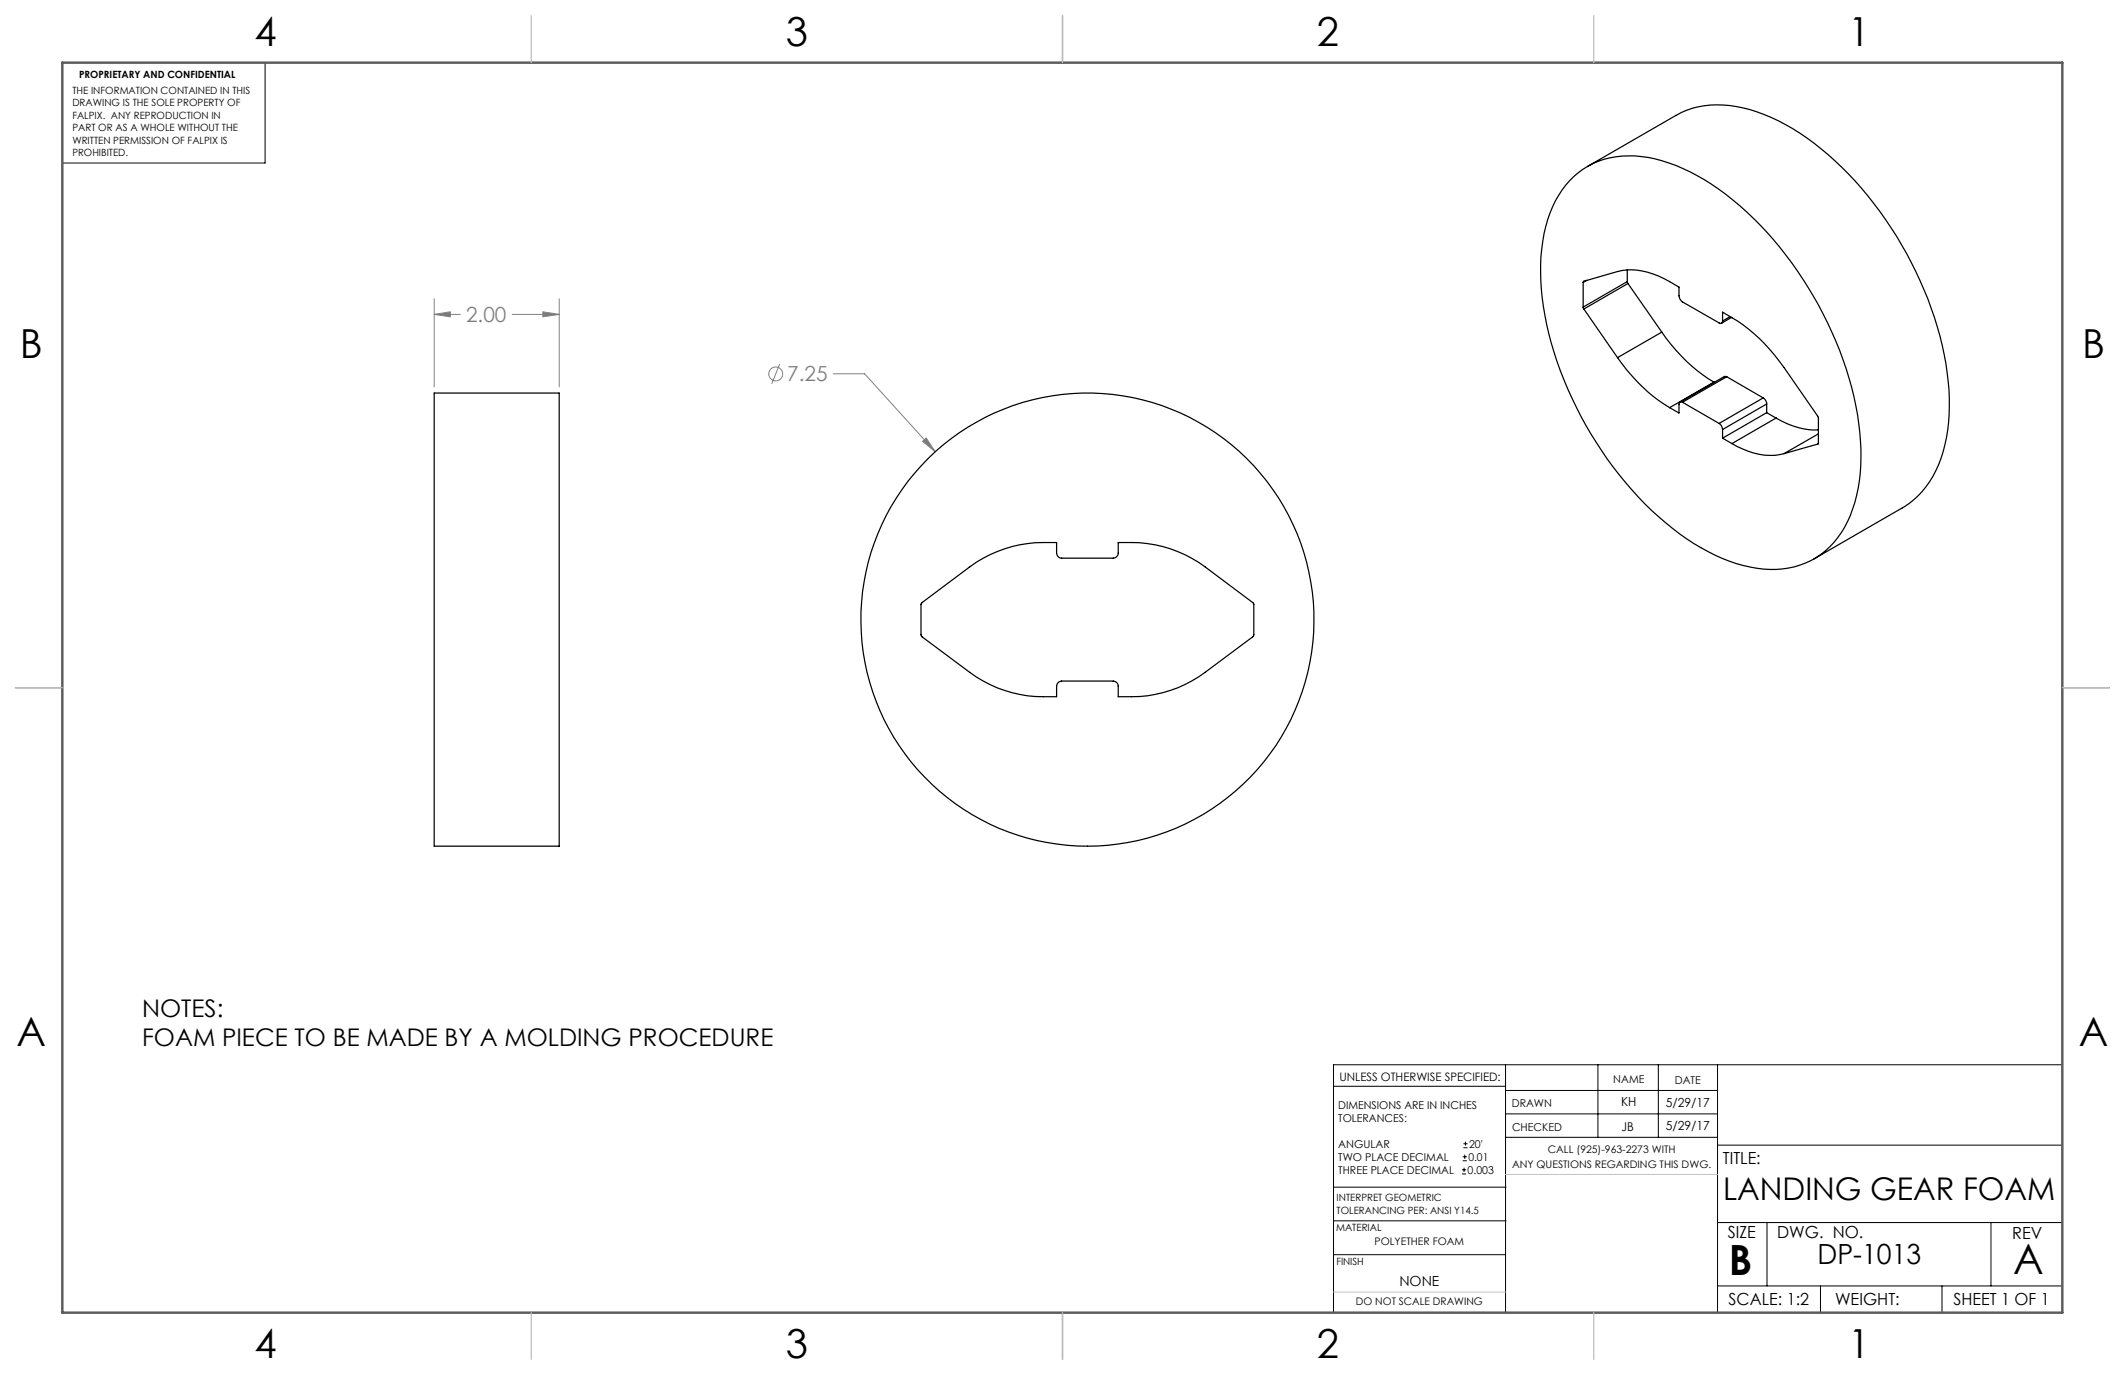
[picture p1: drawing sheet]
<svg xmlns="http://www.w3.org/2000/svg" width="432mm" height="279mm" viewBox="0 0 432 279" stroke-linecap="round" stroke-linejoin="round" font-family="sans-serif">
<g fill="none" stroke="#808080" stroke-width=".2">
<path d="M88.2 63.9l3.3-.5v1zM88.2 60.7v17.9M88.2 63.9h5.3M104.1 63.9h9.5M110.3 63.4l3.3 .5-3.3 .5zM113.6 60.7v17.9M158.4 74l-1.6 4M169.3 76h6.4l14.3 15.8M187.5 89.7l.7-.7 1.8 2.8z"/>
<circle cx="157.6" cy="76" r="1.42"/>
</g>
<g fill="none" stroke="#000" stroke-width=".2">
<path d="M53.9 12.7v20.4h-41.2M305.9 216.4v50.3M324.7 216.4v14.7M337 216.4v14.7M349 216.4v50.3M419.1 216.4h-148.1v50.3M271 220.7h34.9M297.1 238.5h.8M297.1 237.7h.8M297.2 235.9h.9M297.2 235.1h.9M297.4 233.2h.8"/>
<path d="M297.4 232.4h.8M297.5 237.3v.8M297.6 234.6v.9M297.8 232v.8M305.9 231.1h43.1M305.9 226.3h43.1M305.9 221.6h43.1M349 232.7h70.1M271 255h34.9M271 248.1h35M271 241.2h35M349 248.4h70.1"/>
<path d="M359.1 248.4v12.9M404.6 248.4v12.9M349 261.3h70.1M369.9 261.3v5.4M394.6 261.3v5.4"/>
</g>
<path d="M215.9 3.2v9.5M3.1 139.7h9.6M419.1 139.7h9.5M215.9 266.7v9.6" fill="none" stroke="#5c5c5c" stroke-width=".25"/>
<path d="M12.7 12.7h406.4v254h-406.4z" fill="none" stroke="#5c5c5c" stroke-width=".5"/>
<path d="M305.9 238.7h43.1M271 262.5h34.9" fill="none" stroke="#c0c0c0" stroke-width=".2"/>
<path d="M108 3.2v9.5M215.9 3.2v9.5M323.8 3.2v9.5M3.1 139.7h9.6M419.1 139.7h9.5M108 266.7v9.6M215.9 266.7v9.6M323.8 266.7v9.6" fill="none" stroke="#c0c0c0" stroke-width=".25"/>
<path d="M187.5 89.7l2.5 2.1-1.8-2.8zM110.3 63.4l3.3 .5-3.3 .5zM88.2 63.9l3.3-.5v1z" fill="#808080"/>
<g fill="none" stroke="#000" stroke-width=".25">
<path d="M319.8 35.8a16.6 16.6 0 0 1 13.8-4 37 37 0 0 1 18.5 8.8 75.6 75.6 0 0 1 25.3 43.6 38.8 38.8 0 0 1-1.4 20.5 16.5 16.5 0 0 1-16.4 11 32.6 32.6 0 0 1-16.9-6.2 71.6 71.6 0 0 1-23.3-28.6 60.2 60.2 0 0 1-6.3-28.9 25.8 25.8 0 0 1 5.1-14.4zM322.6 33.8l17.9-10.3a18.4 18.4 0 0 1 13.8-1.6 42.4 42.4 0 0 1 18.6 10.8 75.8 75.8 0 0 1 22.5 41.1 38.8 38.8 0 0 1-1.5 20.6 17.5 17.5 0 0 1-7.3 8.8l-18 10.4M321.7 57.4l.1-.3 6.9-1.9a14.2 14.2 0 0 1 10.6 2l1.9 1.1v1.8a1.6 1.6 0 0 0 .7 1.2l7.4 4.3a.42 .42 0 0 0 .5 .1 .42 .42 0 0 0 .2-.5M321.7 57.4v5M322.4 57l-.7 .4M330.7 57.2l.1 .4M330.7 54.9v2.3M330.7 57.2l-9 5.2M330.8 57.6l6.9 9.9M330.8 57.6l-9 5.2M88.2 79.9h25.4v92h-25.4zM321.7 62.4l.1 .4"/>
<path d="M321.8 62.8l6.9 9.9M328.7 72.7a34.8 34.8 0 0 0 10.6 10.1M337.7 67.5a33.7 33.7 0 0 0 10.6 10.1M337.7 67.5l-9 5.2M348.3 77.6v.1M348.3 77.6l-9 5.2M350 65.2v-1.8a34.7 34.7 0 0 1 12.5 11.3l6.9 10 .1 5.4-.1 .1M350.9 76.6l-.5-.1-9 5.2M350.9 76.6l7.4 4.3M350.9 76.6l-9 5.1M351.5 64.3l-1.5 .9M351.9 64.5l-2.1 1.2"/>
<path d="M341.9 81.7a.44 .44 0 0 0-.5 0 .44 .44 0 0 0-.2 .5v1.7l-1.9-1.1M341.9 81.7l7.4 4.3M349.3 86a1.6 1.6 0 0 1 .7 1.3M350 87.3v1.7M350 89l1.9 1.1M351.9 90.1a13.8 13.8 0 0 0 10.6 2.1M358.3 80.9a1.6 1.6 0 0 1 .7 1.2M358.3 80.9l-9 5.1M359 83.9l1.9 1M359 82.1v1.8M359 82.1l-9 5.2M359 83.9l-9 5.1"/>
<path d="M360.9 84.9a15.4 15.4 0 0 0 8.6 2.4M360.9 84.9l-9 5.2M369.4 90.2l-6.9 2M369.4 90.2h.1M369.5 88.2l-7 4M187.4 122.4l9.7-7.2a26.2 26.2 0 0 1 17.6-5v2.2a1.09 1.09 0 0 0 1 1h10.5a1.09 1.09 0 0 0 1-1v-2.2a26.2 26.2 0 0 1 17.7 5l9.8 7.3 .1 .3-.1 6.5-9.8 7.3a26 26 0 0 1-17.7 5v-2.2a1.09 1.09 0 0 0-1-1h-10.5a1.09 1.09 0 0 0-1 1v2.2a26.2 26.2 0 0 1-17.6-5l-9.9-7.4-.1-6.4z"/>
<circle cx="221" cy="125.9" r="46"/>
</g>
<g font-size="8.5">
<text x="351.3" y="259">B</text>
<text x="409.1" y="258.9">A</text>
</g>
<g font-size="8.1">
<text x="51.7" y="9.3">4</text>
<text x="159.7" y="9.3">3</text>
<text x="267.6" y="9.3">2</text>
<text x="375.6" y="9.3">1</text>
<text x="4" y="72.8">B</text>
<text x="423.1" y="72.8">B</text>
<text x="3.3" y="212.5">A</text>
<text x="422.4" y="212.5">A</text>
<text x="51.7" y="276">4</text>
<text x="159.7" y="276">3</text>
<text x="267.6" y="276">2</text>
<text x="375.6" y="276">1</text>
</g>
<text font-size="6.3" x="350.1" y="243.8">LANDING GEAR FOAM</text>
<text font-size="5.6" x="369.3" y="256.8">DP-1013</text>
<g font-size="4.9">
<text x="28.9" y="206.6">NOTES:</text>
<text x="28.9" y="212.5">FOAM PIECE TO BE MADE BY A MOLDING PROCEDURE</text>
</g>
<g font-size="4.2" fill="#808080">
<text x="94.7" y="65.5">2.00</text>
<text x="160" y="77.5">7.25</text>
</g>
<g font-size="3.4">
<text x="350.1" y="236.5">TITLE:</text>
<text x="351.1" y="251.6">SIZE</text>
<text x="361.1" y="251.6">DWG. NO.</text>
<text x="408.9" y="251.7">REV</text>
<text x="351.2" y="265.2">SCALE: 1:2</text>
<text x="372.9" y="265.2">WEIGHT:</text>
<text x="396.9" y="265.2">SHEET 1 OF 1</text>
</g>
<text font-size="2.8" x="284.3" y="261.3">NONE</text>
<g font-size="2.5">
<text x="329.4" y="224.8">KH</text>
<text x="338.5" y="224.9">5/29/17</text>
<text x="329.5" y="229.7">JB</text>
<text x="338.5" y="229.7">5/29/17</text>
</g>
<text font-size="2.4" x="272.2" y="219.7">UNLESS OTHERWISE SPECIFIED:</text>
<g font-size="2.2">
<text x="327.8" y="220.1">NAME</text>
<text x="340.3" y="220.2">DATE</text>
<text x="271.9" y="225.3">DIMENSIONS ARE IN INCHES</text>
<text x="271.9" y="227.9">TOLERANCES:</text>
<text x="307.2" y="224.9">DRAWN</text>
<text x="271.9" y="233.2">ANGULAR</text>
<text x="298.5" y="233.2">20'</text>
<text x="307.3" y="229.8">CHECKED</text>
<text x="271.9" y="238.5">THREE PLACE DECIMAL</text>
<text x="271.9" y="235.9">TWO PLACE DECIMAL</text>
<text x="298.2" y="238.5">0.003</text>
<text x="298.4" y="235.9">0.01</text>
</g>
<g font-size="2.1">
<text x="307.3" y="237.3">ANY QUESTIONS REGARDING THIS DWG.</text>
<text x="314.5" y="234.2">CALL (925)-963-2273 WITH</text>
<text x="279.3" y="252.9">POLYETHER FOAM</text>
<text x="275.5" y="265.1">DO NOT SCALE DRAWING</text>
</g>
<g font-size="2">
<text x="16.1" y="15.9">PROPRIETARY AND CONFIDENTIAL</text>
<text x="14.7" y="19.1">THE INFORMATION CONTAINED IN THIS</text>
<text x="14.7" y="21.6">DRAWING IS THE SOLE PROPERTY OF</text>
<text x="14.7" y="24.1">FALPIX. ANY REPRODUCTION IN</text>
<text x="14.7" y="26.6">PART OR AS A WHOLE WITHOUT THE</text>
<text x="14.7" y="29.2">WRITTEN PERMISSION OF FALPIX IS</text>
<text x="14.7" y="31.7">PROHIBITED.</text>
<text x="271.6" y="244.1">INTERPRET GEOMETRIC</text>
<text x="271.5" y="250.2">MATERIAL</text>
<text x="271.6" y="246.6">TOLERANCING PER: ANSI Y14.5</text>
<text x="271.5" y="257">FINISH</text>
</g>
</svg>
